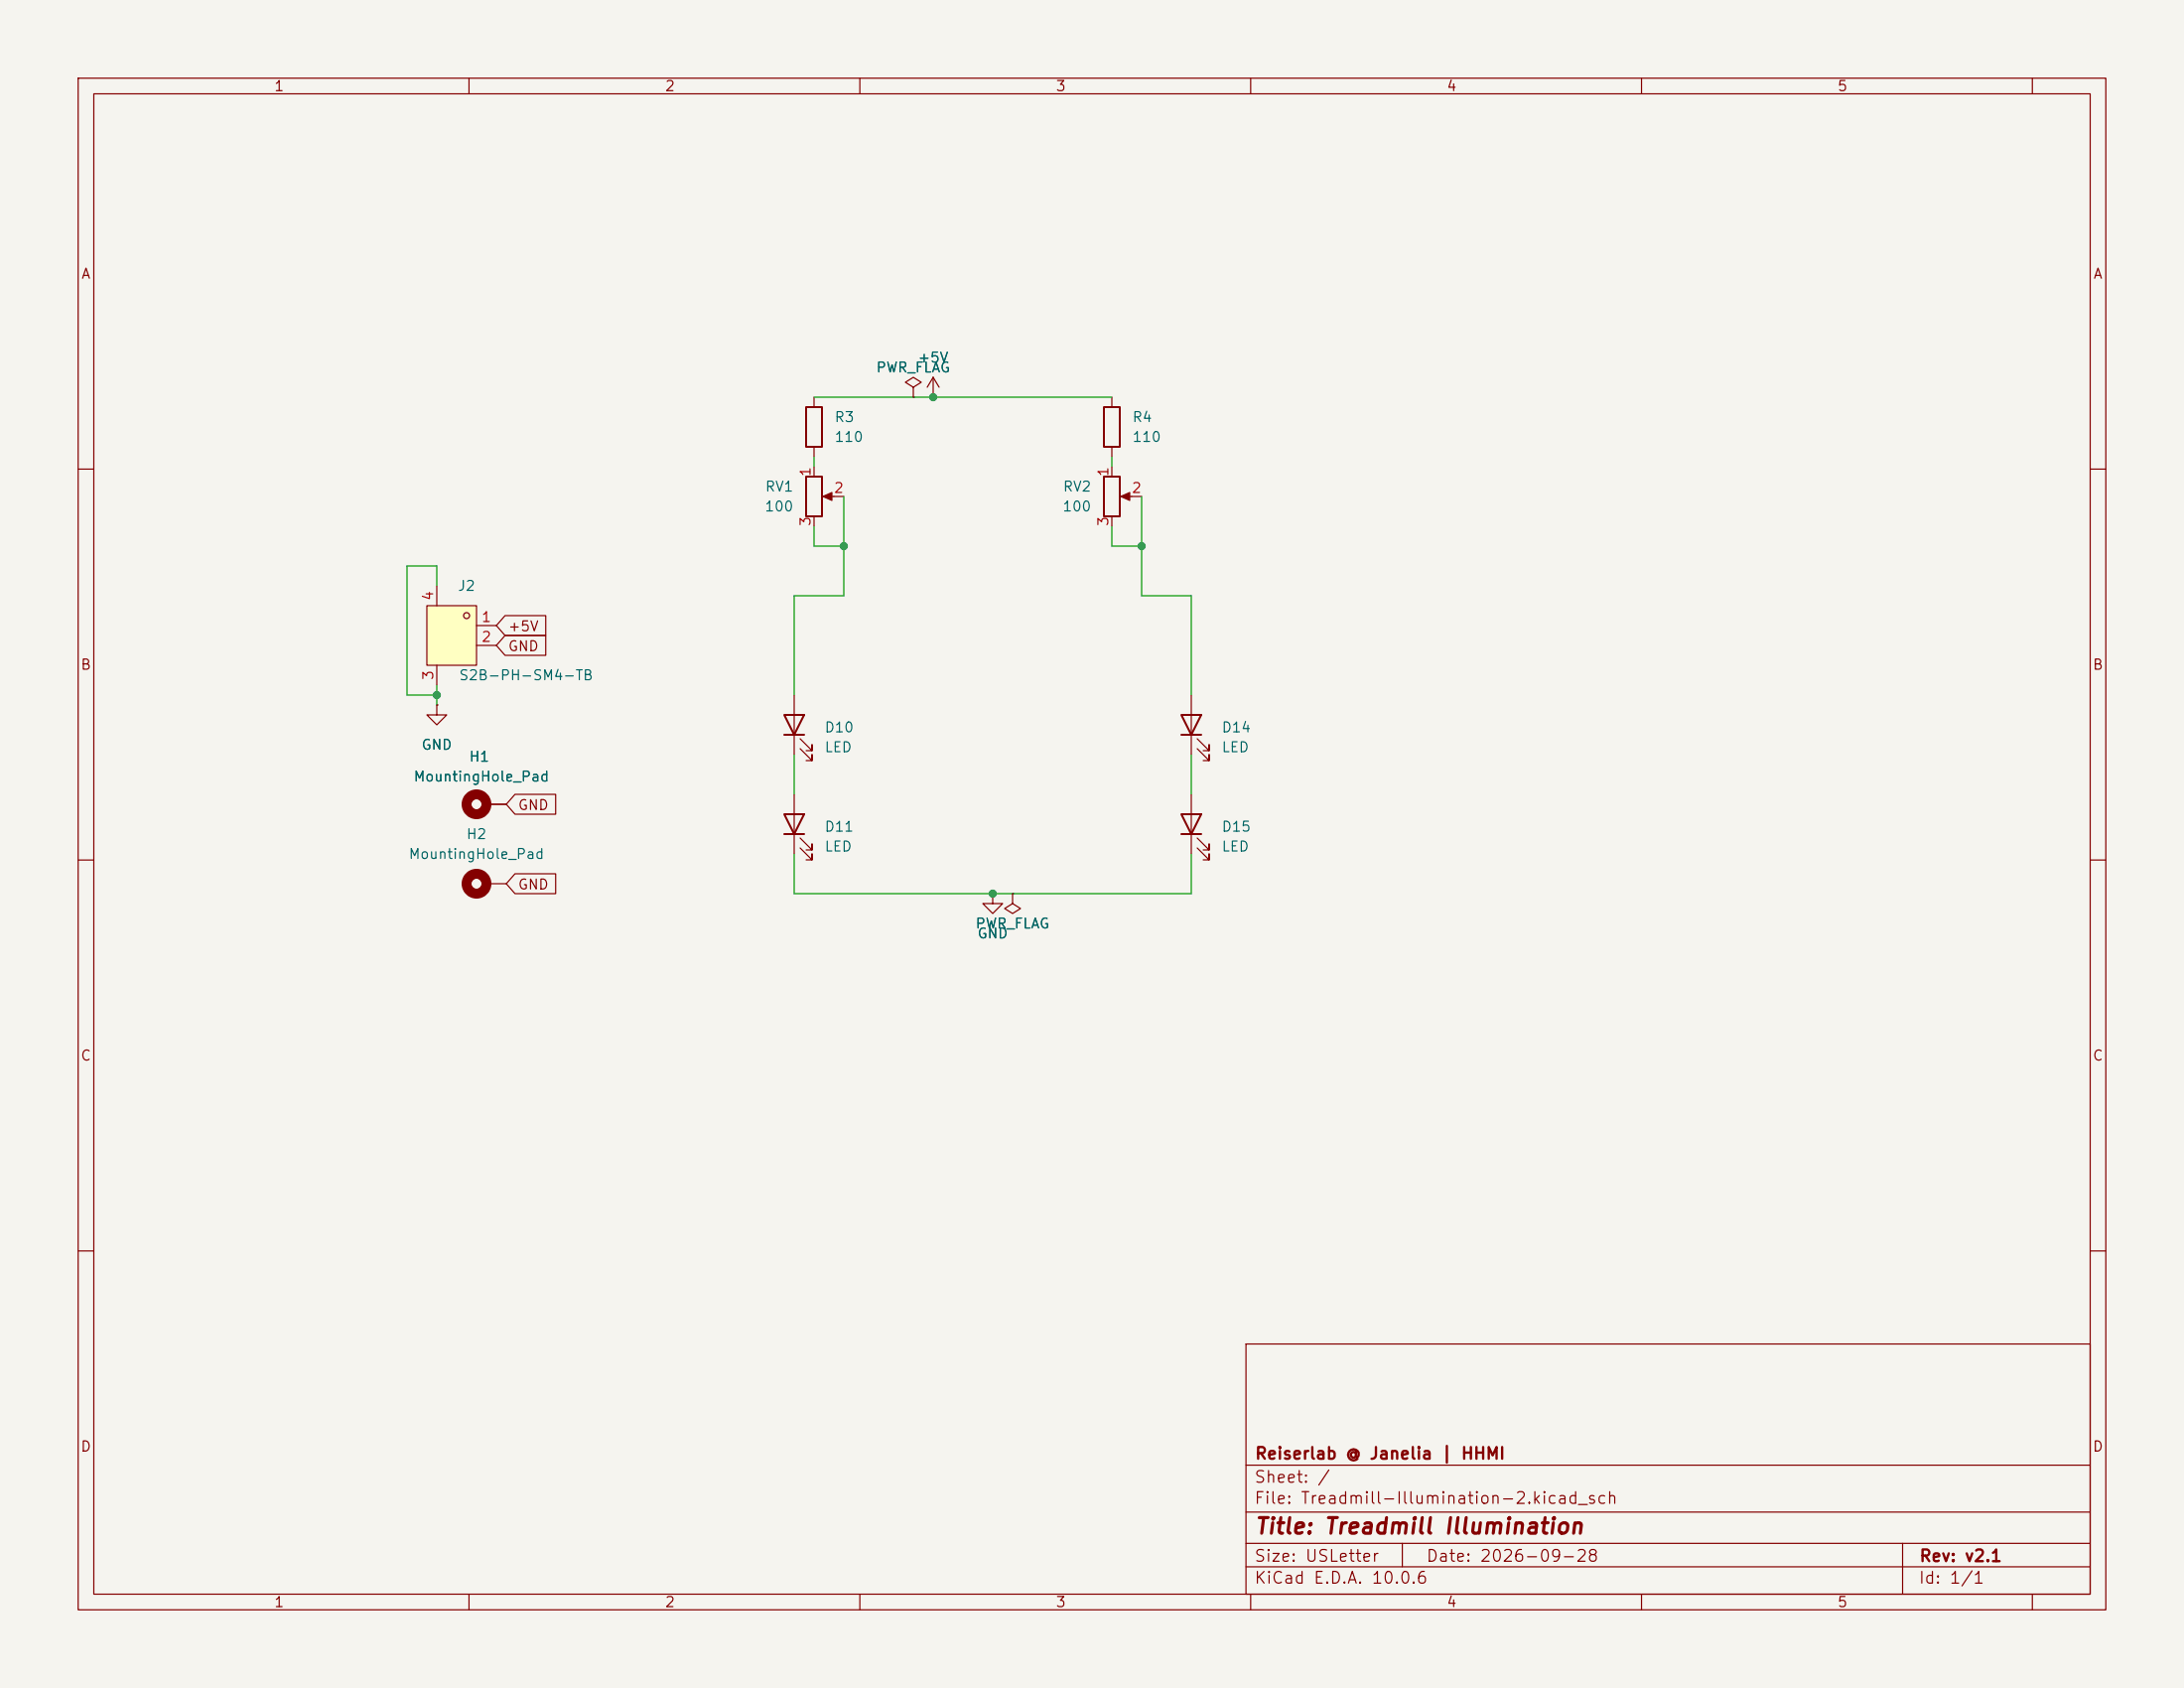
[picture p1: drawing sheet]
(kicad_sch
 (version 20260306)
 (generator "eeschema")
 (generator_version "10.0")
 (paper "USLetter")
 (title_block
  (title "Treadmill Illumination")
  (date "2026-09-28")
  (rev "v2.1")
  (company "Reiserlab @ Janelia | HHMI"))
 (lib_symbols
  (symbol "Device:LED"
   (pin_numbers (hide yes))
   (pin_names
    (offset 1.016) (hide yes)) (exclude_from_sim no) (in_bom yes) (on_board yes)
   (in_pos_files yes)
   (duplicate_pin_numbers_are_jumpers no)
   (property "Reference" "D" (at 0 2.54 0) (show_name no) (do_not_autoplace no) (effects (font (size 1.27 1.27))))
   (property "Value" "LED" (at 0 -2.54 0) (show_name no) (do_not_autoplace no) (effects (font (size 1.27 1.27))))
   (property "Footprint" "" (at 0 0 0) (show_name no) (do_not_autoplace no) (hide yes) (effects (font (size 1.27 1.27))))
   (property "Datasheet" "" (at 0 0 0) (show_name no) (do_not_autoplace no) (hide yes) (effects (font (size 1.27 1.27))))
   (property "Description" "Light emitting diode" (at 0 0 0) (show_name no) (do_not_autoplace no) (hide yes) (effects (font (size 1.27 1.27))))
   (property "Sim.Pins" "1=K 2=A" (at 0 0 0) (show_name no) (do_not_autoplace no) (hide yes) (effects (font (size 1.27 1.27))))
   (symbol "LED_0_1"
    (polyline (pts (xy -3.048 -0.762) (xy -4.572 -2.286) (xy -3.81 -2.286) (xy -4.572 -2.286) (xy -4.572 -1.524)) (stroke (width 0) (type default)) (fill (type none)))
    (polyline (pts (xy -1.778 -0.762) (xy -3.302 -2.286) (xy -2.54 -2.286) (xy -3.302 -2.286) (xy -3.302 -1.524)) (stroke (width 0) (type default)) (fill (type none)))
    (polyline (pts (xy -1.27 0) (xy 1.27 0)) (stroke (width 0) (type default)) (fill (type none)))
    (polyline (pts (xy -1.27 -1.27) (xy -1.27 1.27)) (stroke (width 0.254) (type default)) (fill (type none)))
    (polyline (pts (xy 1.27 -1.27) (xy 1.27 1.27) (xy -1.27 0) (xy 1.27 -1.27)) (stroke (width 0.254) (type default)) (fill (type none))))
   (symbol "LED_1_1"
    (pin passive line (at -3.81 0 0) (length 2.54) (name "K" (effects (font (size 1.27 1.27)))) (number "1" (effects (font (size 1.27 1.27)))))
    (pin passive line (at 3.81 0 180) (length 2.54) (name "A" (effects (font (size 1.27 1.27)))) (number "2" (effects (font (size 1.27 1.27))))))
   (embedded_fonts no))
  (symbol "Device:R"
   (pin_numbers (hide yes))
   (pin_names
    (offset 0)) (exclude_from_sim no) (in_bom yes) (on_board yes)
   (in_pos_files yes)
   (duplicate_pin_numbers_are_jumpers no)
   (property "Reference" "R" (at 2.032 0 90) (show_name no) (do_not_autoplace no) (effects (font (size 1.27 1.27))))
   (property "Value" "R" (at 0 0 90) (show_name no) (do_not_autoplace no) (effects (font (size 1.27 1.27))))
   (property "Footprint" "" (at -1.778 0 90) (show_name no) (do_not_autoplace no) (hide yes) (effects (font (size 1.27 1.27))))
   (property "Datasheet" "" (at 0 0 0) (show_name no) (do_not_autoplace no) (hide yes) (effects (font (size 1.27 1.27))))
   (property "Description" "Resistor" (at 0 0 0) (show_name no) (do_not_autoplace no) (hide yes) (effects (font (size 1.27 1.27))))
   (symbol "R_0_1"
    (rectangle (start -1.016 -2.54) (end 1.016 2.54) (stroke (width 0.254) (type default)) (fill (type none))))
   (symbol "R_1_1"
    (pin passive line (at 0 3.81 270) (length 1.27) (name "" (effects (font (size 1.27 1.27)))) (number "1" (effects (font (size 1.27 1.27)))))
    (pin passive line (at 0 -3.81 90) (length 1.27) (name "" (effects (font (size 1.27 1.27)))) (number "2" (effects (font (size 1.27 1.27))))))
   (embedded_fonts no))
  (symbol "Device:R_Potentiometer"
   (pin_names
    (offset 1.016) (hide yes)) (exclude_from_sim no) (in_bom yes) (on_board yes)
   (in_pos_files yes)
   (duplicate_pin_numbers_are_jumpers no)
   (property "Reference" "RV" (at -4.445 0 90) (show_name no) (do_not_autoplace no) (effects (font (size 1.27 1.27))))
   (property "Value" "R_Potentiometer" (at -2.54 0 90) (show_name no) (do_not_autoplace no) (effects (font (size 1.27 1.27))))
   (property "Footprint" "" (at 0 0 0) (show_name no) (do_not_autoplace no) (hide yes) (effects (font (size 1.27 1.27))))
   (property "Datasheet" "" (at 0 0 0) (show_name no) (do_not_autoplace no) (hide yes) (effects (font (size 1.27 1.27))))
   (property "Description" "Potentiometer" (at 0 0 0) (show_name no) (do_not_autoplace no) (hide yes) (effects (font (size 1.27 1.27))))
   (property "Sim.Device" "R" (at 0 0 0) (show_name no) (do_not_autoplace no) (hide yes) (effects (font (size 1.27 1.27))))
   (property "Sim.Type" "POT" (at 0 0 0) (show_name no) (do_not_autoplace no) (hide yes) (effects (font (size 1.27 1.27))))
   (property "Sim.Pins" "1=r0 2=wiper 3=r1" (at 0 0 0) (show_name no) (do_not_autoplace no) (hide yes) (effects (font (size 1.27 1.27))))
   (symbol "R_Potentiometer_0_1"
    (rectangle (start 1.016 2.54) (end -1.016 -2.54) (stroke (width 0.254) (type default)) (fill (type none)))
    (polyline (pts (xy 1.143 0) (xy 2.286 0.508) (xy 2.286 -0.508) (xy 1.143 0)) (stroke (width 0) (type default)) (fill (type outline)))
    (polyline (pts (xy 2.54 0) (xy 1.524 0)) (stroke (width 0) (type default)) (fill (type none))))
   (symbol "R_Potentiometer_1_1"
    (pin passive line (at 0 3.81 270) (length 1.27) (name "1" (effects (font (size 1.27 1.27)))) (number "1" (effects (font (size 1.27 1.27)))))
    (pin passive line (at 3.81 0 180) (length 1.27) (name "2" (effects (font (size 1.27 1.27)))) (number "2" (effects (font (size 1.27 1.27)))))
    (pin passive line (at 0 -3.81 90) (length 1.27) (name "3" (effects (font (size 1.27 1.27)))) (number "3" (effects (font (size 1.27 1.27))))))
   (embedded_fonts no))
  (symbol "Mechanical:MountingHole_Pad"
   (pin_numbers (hide yes))
   (pin_names
    (offset 1.016) (hide yes)) (exclude_from_sim no) (in_bom no) (on_board yes)
   (in_pos_files yes)
   (duplicate_pin_numbers_are_jumpers no)
   (property "Reference" "H" (at 0 6.35 0) (show_name no) (do_not_autoplace no) (effects (font (size 1.27 1.27))))
   (property "Value" "MountingHole_Pad" (at 0 4.445 0) (show_name no) (do_not_autoplace no) (effects (font (size 1.27 1.27))))
   (property "Footprint" "" (at 0 0 0) (show_name no) (do_not_autoplace no) (hide yes) (effects (font (size 1.27 1.27))))
   (property "Datasheet" "" (at 0 0 0) (show_name no) (do_not_autoplace no) (hide yes) (effects (font (size 1.27 1.27))))
   (property "Description" "Mounting Hole with connection" (at 0 0 0) (show_name no) (do_not_autoplace no) (hide yes) (effects (font (size 1.27 1.27))))
   (symbol "MountingHole_Pad_0_1"
    (circle (center 0 1.27) (radius 1.27) (stroke (width 1.27) (type default)) (fill (type none))))
   (symbol "MountingHole_Pad_1_1"
    (pin input line (at 0 -2.54 90) (length 2.54) (name "1" (effects (font (size 1.27 1.27)))) (number "1" (effects (font (size 1.27 1.27))))))
   (embedded_fonts no))
  (symbol "connector-C295747:S2B-PH-SM4-TB"
   (pin_names
    (offset 1.016) (hide yes)) (exclude_from_sim no) (in_bom yes) (on_board yes)
   (in_pos_files yes)
   (duplicate_pin_numbers_are_jumpers no)
   (property "Reference" "J" (at 0 11.43 0) (show_name no) (do_not_autoplace no) (effects (font (size 1.27 1.27))))
   (property "Value" "S2B-PH-SM4-TB" (at 0 -11.43 0) (show_name no) (do_not_autoplace no) (effects (font (size 1.27 1.27))))
   (property "Footprint" "connector-C295747:CONN-SMD_P2.00_S2B-PH-SM4-TB-LF-SN" (at 0 -13.97 0) (show_name no) (do_not_autoplace no) (hide yes) (effects (font (size 1.27 1.27))))
   (property "Datasheet" "https://lcsc.com/product-detail/_JST-Sales-America_S2B-PH-SM4-TB-LF-SN_JST-Sales-America-S2B-PH-SM4-TB-LF-SN_C295747.html" (at 0 -16.51 0) (show_name no) (do_not_autoplace no) (hide yes) (effects (font (size 1.27 1.27))))
   (property "Description" "" (at 0 0 0) (show_name no) (do_not_autoplace no) (hide yes) (effects (font (size 1.27 1.27))))
   (property "Manufacturer" "JST" (at 0 -19.05 0) (show_name no) (do_not_autoplace no) (hide yes) (effects (font (size 1.27 1.27))))
   (property "MPN" "S2B-PH-SM4-TB(LF)(SN)" (at 0 -21.59 0) (show_name no) (do_not_autoplace no) (hide yes) (effects (font (size 1.27 1.27))))
   (property "LCSC" "C295747" (at 0 -24.13 0) (show_name no) (do_not_autoplace no) (hide yes) (effects (font (size 1.27 1.27))))
   (symbol "S2B-PH-SM4-TB_0_1"
    (rectangle (start -1.27 3.81) (end 5.08 -3.81) (stroke (width 0) (type default)) (fill (type background)))
    (circle (center 0 2.54) (radius 0.38) (stroke (width 0) (type default)) (fill (type none)))
    (pin passive line (at -3.81 1.27 0) (length 2.54) (name "1" (effects (font (size 1.27 1.27)))) (number "1" (effects (font (size 1.27 1.27)))))
    (pin passive line (at -3.81 -1.27 0) (length 2.54) (name "2" (effects (font (size 1.27 1.27)))) (number "2" (effects (font (size 1.27 1.27)))))
    (pin passive line (at 3.81 -6.35 90) (length 2.54) (name "3" (effects (font (size 1.27 1.27)))) (number "3" (effects (font (size 1.27 1.27)))))
    (pin passive line (at 3.81 6.35 270) (length 2.54) (name "4" (effects (font (size 1.27 1.27)))) (number "4" (effects (font (size 1.27 1.27))))))
   (embedded_fonts no))
  (symbol "power:+5V"
   (power global)
   (pin_numbers (hide yes))
   (pin_names
    (offset 0) (hide yes)) (exclude_from_sim no) (in_bom yes) (on_board yes)
   (in_pos_files yes)
   (duplicate_pin_numbers_are_jumpers no)
   (property "Reference" "#PWR" (at 0 -3.81 0) (show_name no) (do_not_autoplace no) (hide yes) (effects (font (size 1.27 1.27))))
   (property "Value" "+5V" (at 0 3.556 0) (show_name no) (do_not_autoplace no) (effects (font (size 1.27 1.27))))
   (property "Footprint" "" (at 0 0 0) (show_name no) (do_not_autoplace no) (hide yes) (effects (font (size 1.27 1.27))))
   (property "Datasheet" "" (at 0 0 0) (show_name no) (do_not_autoplace no) (hide yes) (effects (font (size 1.27 1.27))))
   (property "Description" "Power symbol creates a global label with name \"+5V\"" (at 0 0 0) (show_name no) (do_not_autoplace no) (hide yes) (effects (font (size 1.27 1.27))))
   (symbol "+5V_0_1"
    (polyline (pts (xy -0.762 1.27) (xy 0 2.54)) (stroke (width 0) (type default)) (fill (type none)))
    (polyline (pts (xy 0 2.54) (xy 0.762 1.27)) (stroke (width 0) (type default)) (fill (type none)))
    (polyline (pts (xy 0 0) (xy 0 2.54)) (stroke (width 0) (type default)) (fill (type none))))
   (symbol "+5V_1_1"
    (pin power_in line (at 0 0 90) (length 0) (name "" (effects (font (size 1.27 1.27)))) (number "1" (effects (font (size 1.27 1.27))))))
   (embedded_fonts no))
  (symbol "power:GND"
   (power global)
   (pin_numbers (hide yes))
   (pin_names
    (offset 0) (hide yes)) (exclude_from_sim no) (in_bom yes) (on_board yes)
   (in_pos_files yes)
   (duplicate_pin_numbers_are_jumpers no)
   (property "Reference" "#PWR" (at 0 -6.35 0) (show_name no) (do_not_autoplace no) (hide yes) (effects (font (size 1.27 1.27))))
   (property "Value" "GND" (at 0 -3.81 0) (show_name no) (do_not_autoplace no) (effects (font (size 1.27 1.27))))
   (property "Footprint" "" (at 0 0 0) (show_name no) (do_not_autoplace no) (hide yes) (effects (font (size 1.27 1.27))))
   (property "Datasheet" "" (at 0 0 0) (show_name no) (do_not_autoplace no) (hide yes) (effects (font (size 1.27 1.27))))
   (property "Description" "Power symbol creates a global label with name \"GND\" , ground" (at 0 0 0) (show_name no) (do_not_autoplace no) (hide yes) (effects (font (size 1.27 1.27))))
   (symbol "GND_0_1"
    (polyline (pts (xy 0 0) (xy 0 -1.27) (xy 1.27 -1.27) (xy 0 -2.54) (xy -1.27 -1.27) (xy 0 -1.27)) (stroke (width 0) (type default)) (fill (type none))))
   (symbol "GND_1_1"
    (pin power_in line (at 0 0 270) (length 0) (name "" (effects (font (size 1.27 1.27)))) (number "1" (effects (font (size 1.27 1.27))))))
   (embedded_fonts no))
  (symbol "power:PWR_FLAG"
   (power global)
   (pin_numbers (hide yes))
   (pin_names
    (offset 0) (hide yes)) (exclude_from_sim no) (in_bom yes) (on_board yes)
   (in_pos_files yes)
   (duplicate_pin_numbers_are_jumpers no)
   (property "Reference" "#FLG" (at 0 1.905 0) (show_name no) (do_not_autoplace no) (hide yes) (effects (font (size 1.27 1.27))))
   (property "Value" "PWR_FLAG" (at 0 3.81 0) (show_name no) (do_not_autoplace no) (effects (font (size 1.27 1.27))))
   (property "Footprint" "" (at 0 0 0) (show_name no) (do_not_autoplace no) (hide yes) (effects (font (size 1.27 1.27))))
   (property "Datasheet" "" (at 0 0 0) (show_name no) (do_not_autoplace no) (hide yes) (effects (font (size 1.27 1.27))))
   (property "Description" "Special symbol for telling ERC where power comes from" (at 0 0 0) (show_name no) (do_not_autoplace no) (hide yes) (effects (font (size 1.27 1.27))))
   (symbol "PWR_FLAG_0_0"
    (pin power_out line (at 0 0 90) (length 0) (name "" (effects (font (size 1.27 1.27)))) (number "1" (effects (font (size 1.27 1.27))))))
   (symbol "PWR_FLAG_0_1"
    (polyline (pts (xy 0 0) (xy 0 1.27) (xy -1.016 1.905) (xy 0 2.54) (xy 1.016 1.905) (xy 0 1.27)) (stroke (width 0) (type default)) (fill (type none))))
   (embedded_fonts no)))
 (junction
  (at 127 114.3)
  (diameter 0)
  (color 0 0 0 0))
 (junction
  (at 55.88 88.9)
  (diameter 0)
  (color 0 0 0 0))
 (junction
  (at 146.05 69.85)
  (diameter 0)
  (color 0 0 0 0))
 (junction
  (at 107.95 69.85)
  (diameter 0)
  (color 0 0 0 0))
 (junction
  (at 119.38 50.8)
  (diameter 0)
  (color 0 0 0 0))
 (wire
  (pts (xy 101.6 96.52) (xy 101.6 101.6))
  (stroke (width 0) (type default)))
 (wire
  (pts (xy 107.95 76.2) (xy 101.6 76.2))
  (stroke (width 0) (type default)))
 (wire
  (pts (xy 107.95 63.5) (xy 107.95 76.2))
  (stroke (width 0) (type default)))
 (wire
  (pts (xy 101.6 109.22) (xy 101.6 114.3))
  (stroke (width 0) (type default)))
 (wire
  (pts (xy 127 114.3) (xy 129.54 114.3))
  (stroke (width 0) (type default)))
 (wire
  (pts (xy 116.84 50.8) (xy 119.38 50.8))
  (stroke (width 0) (type default)))
 (wire
  (pts (xy 119.38 50.8) (xy 142.24 50.8))
  (stroke (width 0) (type default)))
 (wire
  (pts (xy 146.05 63.5) (xy 146.05 76.2))
  (stroke (width 0) (type default)))
 (wire
  (pts (xy 104.14 69.85) (xy 107.95 69.85))
  (stroke (width 0) (type default)))
 (wire
  (pts (xy 101.6 76.2) (xy 101.6 88.9))
  (stroke (width 0) (type default)))
 (wire
  (pts (xy 55.88 87.63) (xy 55.88 90.17))
  (stroke (width 0) (type default)))
 (wire
  (pts (xy 142.24 67.31) (xy 142.24 69.85))
  (stroke (width 0) (type default)))
 (wire
  (pts (xy 101.6 114.3) (xy 127 114.3))
  (stroke (width 0) (type default)))
 (wire
  (pts (xy 52.07 88.9) (xy 55.88 88.9))
  (stroke (width 0) (type default)))
 (wire
  (pts (xy 142.24 58.42) (xy 142.24 59.69))
  (stroke (width 0) (type default)))
 (wire
  (pts (xy 152.4 109.22) (xy 152.4 114.3))
  (stroke (width 0) (type default)))
 (wire
  (pts (xy 142.24 69.85) (xy 146.05 69.85))
  (stroke (width 0) (type default)))
 (wire
  (pts (xy 152.4 96.52) (xy 152.4 101.6))
  (stroke (width 0) (type default)))
 (wire
  (pts (xy 152.4 76.2) (xy 152.4 88.9))
  (stroke (width 0) (type default)))
 (wire
  (pts (xy 104.14 50.8) (xy 116.84 50.8))
  (stroke (width 0) (type default)))
 (wire
  (pts (xy 55.88 72.39) (xy 52.07 72.39))
  (stroke (width 0) (type default)))
 (wire
  (pts (xy 52.07 72.39) (xy 52.07 88.9))
  (stroke (width 0) (type default)))
 (wire
  (pts (xy 55.88 74.93) (xy 55.88 72.39))
  (stroke (width 0) (type default)))
 (wire
  (pts (xy 104.14 67.31) (xy 104.14 69.85))
  (stroke (width 0) (type default)))
 (wire
  (pts (xy 104.14 58.42) (xy 104.14 59.69))
  (stroke (width 0) (type default)))
 (wire
  (pts (xy 129.54 114.3) (xy 152.4 114.3))
  (stroke (width 0) (type default)))
 (wire
  (pts (xy 146.05 76.2) (xy 152.4 76.2))
  (stroke (width 0) (type default)))
 (global_label "+5V"
  (shape input)
  (at 63.5 80.01 0)
  (fields_autoplaced yes)
  (effects (font (size 1.27 1.27)) (justify left))
  (property "Intersheetrefs" "${INTERSHEET_REFS}" (at 70.3557 80.01 0) (hide yes) (show_name no) (do_not_autoplace no) (effects (font (size 1.27 1.27)) (justify left))))
 (global_label "GND"
  (shape input)
  (at 64.77 113.03 0)
  (fields_autoplaced yes)
  (effects (font (size 1.27 1.27)) (justify left))
  (property "Intersheetrefs" "${INTERSHEET_REFS}" (at 71.6257 113.03 0) (hide yes) (show_name no) (do_not_autoplace no) (effects (font (size 1.27 1.27)) (justify left))))
 (global_label "GND"
  (shape input)
  (at 64.77 102.87 0)
  (fields_autoplaced yes)
  (effects (font (size 1.27 1.27)) (justify left))
  (property "Intersheetrefs" "${INTERSHEET_REFS}" (at 71.6257 102.87 0) (hide yes) (show_name no) (do_not_autoplace no) (effects (font (size 1.27 1.27)) (justify left))))
 (global_label "GND"
  (shape input)
  (at 63.5 82.55 0)
  (fields_autoplaced yes)
  (effects (font (size 1.27 1.27)) (justify left))
  (property "Intersheetrefs" "${INTERSHEET_REFS}" (at 70.3557 82.55 0) (hide yes) (show_name no) (do_not_autoplace no) (effects (font (size 1.27 1.27)) (justify left))))
 (symbol
  (lib_id "power:+5V")
  (at 119.38 50.8 0)
  (unit 1)
  (body_style 1)
  (exclude_from_sim no)
  (in_bom yes)
  (on_board yes)
  (in_pos_files yes)
  (dnp no)
  (fields_autoplaced yes)
  (property "Reference" "#PWR03" (at 119.38 54.61 0) (hide yes) (show_name no) (do_not_autoplace no) (effects (font (size 1.27 1.27))))
  (property "Value" "+5V" (at 119.38 45.72 0) (show_name no) (do_not_autoplace no) (effects (font (size 1.27 1.27))))
  (property "Footprint" "" (at 119.38 50.8 0) (hide yes) (show_name no) (do_not_autoplace no) (effects (font (size 1.27 1.27))))
  (property "Datasheet" "" (at 119.38 50.8 0) (hide yes) (show_name no) (do_not_autoplace no) (effects (font (size 1.27 1.27))))
  (property "Description" "Power symbol creates a global label with name \"+5V\"" (at 119.38 50.8 0) (hide yes) (show_name no) (do_not_autoplace no) (effects (font (size 1.27 1.27))))
  (pin "1"))
 (symbol
  (lib_id "power:GND")
  (at 127 114.3 0)
  (unit 1)
  (body_style 1)
  (exclude_from_sim no)
  (in_bom yes)
  (on_board yes)
  (in_pos_files yes)
  (dnp no)
  (fields_autoplaced yes)
  (property "Reference" "#PWR01" (at 127 120.65 0) (hide yes) (show_name no) (do_not_autoplace no) (effects (font (size 1.27 1.27))))
  (property "Value" "GND" (at 127 119.38 0) (show_name no) (do_not_autoplace no) (effects (font (size 1.27 1.27))))
  (property "Footprint" "" (at 127 114.3 0) (hide yes) (show_name no) (do_not_autoplace no) (effects (font (size 1.27 1.27))))
  (property "Datasheet" "" (at 127 114.3 0) (hide yes) (show_name no) (do_not_autoplace no) (effects (font (size 1.27 1.27))))
  (property "Description" "Power symbol creates a global label with name \"GND\" , ground" (at 127 114.3 0) (hide yes) (show_name no) (do_not_autoplace no) (effects (font (size 1.27 1.27))))
  (pin "1"))
 (symbol
  (lib_id "Device:R")
  (at 104.14 54.61 0)
  (unit 1)
  (body_style 1)
  (exclude_from_sim no)
  (in_bom yes)
  (on_board yes)
  (in_pos_files yes)
  (dnp no)
  (fields_autoplaced yes)
  (property "Reference" "R3" (at 106.68 53.3399 0) (show_name no) (do_not_autoplace no) (effects (font (size 1.27 1.27)) (justify left)))
  (property "Value" "110" (at 106.68 55.8799 0) (show_name no) (do_not_autoplace no) (effects (font (size 1.27 1.27)) (justify left)))
  (property "Footprint" "Resistor_SMD:R_1206_3216Metric_Pad1.30x1.75mm_HandSolder" (at 102.362 54.61 90) (hide yes) (show_name no) (do_not_autoplace no) (effects (font (size 1.27 1.27))))
  (property "Datasheet" "" (at 104.14 54.61 0) (hide yes) (show_name no) (do_not_autoplace no) (effects (font (size 1.27 1.27))))
  (property "Description" "Resistor" (at 104.14 54.61 0) (hide yes) (show_name no) (do_not_autoplace no) (effects (font (size 1.27 1.27))))
  (property "LCSC" "C2933579" (at 104.14 54.61 0) (hide yes) (show_name no) (do_not_autoplace no) (effects (font (size 1.27 1.27))))
  (pin "2")
  (pin "1"))
 (symbol
  (lib_id "connector-C295747:S2B-PH-SM4-TB")
  (at 59.69 81.28 0)
  (mirror y)
  (unit 1)
  (body_style 1)
  (exclude_from_sim no)
  (in_bom yes)
  (on_board yes)
  (in_pos_files yes)
  (dnp no)
  (property "Reference" "J2" (at 59.69 74.93 0) (show_name no) (do_not_autoplace no) (effects (font (size 1.27 1.27))))
  (property "Value" "S2B-PH-SM4-TB" (at 67.31 86.36 0) (show_name no) (do_not_autoplace no) (effects (font (size 1.27 1.27))))
  (property "Footprint" "connector-C295747:CONN-SMD_P2.00_S2B-PH-SM4-TB-LF-SN" (at 59.69 81.28 0) (hide yes) (show_name no) (do_not_autoplace no) (effects (font (size 1.27 1.27))))
  (property "Datasheet" "https://lcsc.com/product-detail/_JST-Sales-America_S2B-PH-SM4-TB-LF-SN_JST-Sales-America-S2B-PH-SM4-TB-LF-SN_C295747.html" (at 59.69 81.28 0) (hide yes) (show_name no) (do_not_autoplace no) (effects (font (size 1.27 1.27))))
  (property "Description" "" (at 59.69 81.28 0) (hide yes) (show_name no) (do_not_autoplace no) (effects (font (size 1.27 1.27))))
  (property "Manufacturer" "JST" (at 59.69 81.28 0) (hide yes) (show_name no) (do_not_autoplace no) (effects (font (size 1.27 1.27))))
  (property "MPN" "S2B-PH-SM4-TB(LF)(SN)" (at 59.69 81.28 0) (hide yes) (show_name no) (do_not_autoplace no) (effects (font (size 1.27 1.27))))
  (property "LCSC" "C295747" (at 59.69 81.28 0) (hide yes) (show_name no) (do_not_autoplace no) (effects (font (size 1.27 1.27))))
  (pin "1")
  (pin "2")
  (pin "3")
  (pin "4"))
 (symbol
  (lib_id "Mechanical:MountingHole_Pad")
  (at 62.23 113.03 90)
  (unit 1)
  (body_style 1)
  (exclude_from_sim no)
  (in_bom no)
  (on_board yes)
  (in_pos_files yes)
  (dnp yes)
  (fields_autoplaced yes)
  (property "Reference" "H2" (at 60.96 106.68 90) (show_name no) (do_not_autoplace no) (effects (font (size 1.27 1.27))))
  (property "Value" "MountingHole_Pad" (at 60.96 109.22 90) (show_name no) (do_not_autoplace no) (effects (font (size 1.27 1.27))))
  (property "Footprint" "MountingHole:MountingHole_2.2mm_M2_Pad" (at 62.23 113.03 0) (hide yes) (show_name no) (do_not_autoplace no) (effects (font (size 1.27 1.27))))
  (property "Datasheet" "" (at 62.23 113.03 0) (hide yes) (show_name no) (do_not_autoplace no) (effects (font (size 1.27 1.27))))
  (property "Description" "Mounting Hole with connection" (at 62.23 113.03 0) (hide yes) (show_name no) (do_not_autoplace no) (effects (font (size 1.27 1.27))))
  (pin "1"))
 (symbol
  (lib_id "Device:R")
  (at 142.24 54.61 0)
  (unit 1)
  (body_style 1)
  (exclude_from_sim no)
  (in_bom yes)
  (on_board yes)
  (in_pos_files yes)
  (dnp no)
  (fields_autoplaced yes)
  (property "Reference" "R4" (at 144.78 53.3399 0) (show_name no) (do_not_autoplace no) (effects (font (size 1.27 1.27)) (justify left)))
  (property "Value" "110" (at 144.78 55.8799 0) (show_name no) (do_not_autoplace no) (effects (font (size 1.27 1.27)) (justify left)))
  (property "Footprint" "Resistor_SMD:R_1206_3216Metric_Pad1.30x1.75mm_HandSolder" (at 140.462 54.61 90) (hide yes) (show_name no) (do_not_autoplace no) (effects (font (size 1.27 1.27))))
  (property "Datasheet" "" (at 142.24 54.61 0) (hide yes) (show_name no) (do_not_autoplace no) (effects (font (size 1.27 1.27))))
  (property "Description" "Resistor" (at 142.24 54.61 0) (hide yes) (show_name no) (do_not_autoplace no) (effects (font (size 1.27 1.27))))
  (property "LCSC" "C2933579" (at 142.24 54.61 0) (hide yes) (show_name no) (do_not_autoplace no) (effects (font (size 1.27 1.27))))
  (pin "1")
  (pin "2"))
 (symbol
  (lib_id "power:GND")
  (at 55.88 90.17 0)
  (unit 1)
  (body_style 1)
  (exclude_from_sim no)
  (in_bom yes)
  (on_board yes)
  (in_pos_files yes)
  (dnp no)
  (fields_autoplaced yes)
  (property "Reference" "#PWR02" (at 55.88 96.52 0) (hide yes) (show_name no) (do_not_autoplace no) (effects (font (size 1.27 1.27))))
  (property "Value" "GND" (at 55.88 95.25 0) (show_name no) (do_not_autoplace no) (effects (font (size 1.27 1.27))))
  (property "Footprint" "" (at 55.88 90.17 0) (hide yes) (show_name no) (do_not_autoplace no) (effects (font (size 1.27 1.27))))
  (property "Datasheet" "" (at 55.88 90.17 0) (hide yes) (show_name no) (do_not_autoplace no) (effects (font (size 1.27 1.27))))
  (property "Description" "Power symbol creates a global label with name \"GND\" , ground" (at 55.88 90.17 0) (hide yes) (show_name no) (do_not_autoplace no) (effects (font (size 1.27 1.27))))
  (pin "1"))
 (symbol
  (lib_id "Device:R_Potentiometer")
  (at 142.24 63.5 0)
  (unit 1)
  (body_style 1)
  (exclude_from_sim no)
  (in_bom yes)
  (on_board yes)
  (in_pos_files yes)
  (dnp no)
  (fields_autoplaced yes)
  (property "Reference" "RV2" (at 139.7 62.2299 0) (show_name no) (do_not_autoplace no) (effects (font (size 1.27 1.27)) (justify right)))
  (property "Value" "100" (at 139.7 64.7699 0) (show_name no) (do_not_autoplace no) (effects (font (size 1.27 1.27)) (justify right)))
  (property "Footprint" "potentiometer-C48997897:C48997897" (at 142.24 63.5 0) (hide yes) (show_name no) (do_not_autoplace no) (effects (font (size 1.27 1.27))))
  (property "Datasheet" "" (at 142.24 63.5 0) (hide yes) (show_name no) (do_not_autoplace no) (effects (font (size 1.27 1.27))))
  (property "Description" "Potentiometer" (at 142.24 63.5 0) (hide yes) (show_name no) (do_not_autoplace no) (effects (font (size 1.27 1.27))))
  (property "Sim.Device" "R" (at 142.24 63.5 0) (hide yes) (show_name no) (do_not_autoplace no) (effects (font (size 1.27 1.27))))
  (property "Sim.Type" "POT" (at 142.24 63.5 0) (hide yes) (show_name no) (do_not_autoplace no) (effects (font (size 1.27 1.27))))
  (property "Sim.Pins" "1=r0 2=wiper 3=r1" (at 142.24 63.5 0) (hide yes) (show_name no) (do_not_autoplace no) (effects (font (size 1.27 1.27))))
  (property "LCSC" "C52033642" (at 142.24 63.5 0) (hide yes) (show_name no) (do_not_autoplace no) (effects (font (size 1.27 1.27))))
  (pin "3")
  (pin "2")
  (pin "1"))
 (symbol
  (lib_id "Device:LED")
  (at 152.4 105.41 90)
  (unit 1)
  (body_style 1)
  (exclude_from_sim no)
  (in_bom yes)
  (on_board yes)
  (in_pos_files yes)
  (dnp no)
  (fields_autoplaced yes)
  (property "Reference" "D15" (at 156.21 105.7274 90) (show_name no) (do_not_autoplace no) (effects (font (size 1.27 1.27)) (justify right)))
  (property "Value" "LED" (at 156.21 108.2674 90) (show_name no) (do_not_autoplace no) (effects (font (size 1.27 1.27)) (justify right)))
  (property "Footprint" "LED_SMD:LED_1206_3216Metric_Pad1.42x1.75mm_HandSolder" (at 152.4 105.41 0) (hide yes) (show_name no) (do_not_autoplace no) (effects (font (size 1.27 1.27))))
  (property "Datasheet" "" (at 152.4 105.41 0) (hide yes) (show_name no) (do_not_autoplace no) (effects (font (size 1.27 1.27))))
  (property "Description" "Light emitting diode" (at 152.4 105.41 0) (hide yes) (show_name no) (do_not_autoplace no) (effects (font (size 1.27 1.27))))
  (property "Sim.Pins" "1=K 2=A" (at 152.4 105.41 0) (hide yes) (show_name no) (do_not_autoplace no) (effects (font (size 1.27 1.27))))
  (property "Digikey" "" (at 152.4 105.41 90) (hide yes) (show_name no) (do_not_autoplace no) (effects (font (size 1.27 1.27))))
  (property "LCSC" "C965891" (at 152.4 105.41 90) (hide yes) (show_name no) (do_not_autoplace no) (effects (font (size 1.27 1.27))))
  (pin "1")
  (pin "2"))
 (symbol
  (lib_id "power:PWR_FLAG")
  (at 116.84 50.8 0)
  (unit 1)
  (body_style 1)
  (exclude_from_sim no)
  (in_bom yes)
  (on_board yes)
  (in_pos_files yes)
  (dnp no)
  (property "Reference" "#FLG01" (at 116.84 48.895 0) (hide yes) (show_name no) (do_not_autoplace no) (effects (font (size 1.27 1.27))))
  (property "Value" "PWR_FLAG" (at 116.84 46.99 0) (show_name no) (do_not_autoplace no) (effects (font (size 1.27 1.27))))
  (property "Footprint" "" (at 116.84 50.8 0) (hide yes) (show_name no) (do_not_autoplace no) (effects (font (size 1.27 1.27))))
  (property "Datasheet" "" (at 116.84 50.8 0) (hide yes) (show_name no) (do_not_autoplace no) (effects (font (size 1.27 1.27))))
  (property "Description" "Special symbol for telling ERC where power comes from" (at 116.84 50.8 0) (hide yes) (show_name no) (do_not_autoplace no) (effects (font (size 1.27 1.27))))
  (pin "1"))
 (symbol
  (lib_id "Device:LED")
  (at 101.6 92.71 90)
  (unit 1)
  (body_style 1)
  (exclude_from_sim no)
  (in_bom yes)
  (on_board yes)
  (in_pos_files yes)
  (dnp no)
  (fields_autoplaced yes)
  (property "Reference" "D10" (at 105.41 93.0274 90) (show_name no) (do_not_autoplace no) (effects (font (size 1.27 1.27)) (justify right)))
  (property "Value" "LED" (at 105.41 95.5674 90) (show_name no) (do_not_autoplace no) (effects (font (size 1.27 1.27)) (justify right)))
  (property "Footprint" "LED_SMD:LED_1206_3216Metric_Pad1.42x1.75mm_HandSolder" (at 101.6 92.71 0) (hide yes) (show_name no) (do_not_autoplace no) (effects (font (size 1.27 1.27))))
  (property "Datasheet" "" (at 101.6 92.71 0) (hide yes) (show_name no) (do_not_autoplace no) (effects (font (size 1.27 1.27))))
  (property "Description" "Light emitting diode" (at 101.6 92.71 0) (hide yes) (show_name no) (do_not_autoplace no) (effects (font (size 1.27 1.27))))
  (property "Sim.Pins" "1=K 2=A" (at 101.6 92.71 0) (hide yes) (show_name no) (do_not_autoplace no) (effects (font (size 1.27 1.27))))
  (property "Digikey" "" (at 101.6 92.71 90) (hide yes) (show_name no) (do_not_autoplace no) (effects (font (size 1.27 1.27))))
  (property "LCSC" "C965891" (at 101.6 92.71 90) (hide yes) (show_name no) (do_not_autoplace no) (effects (font (size 1.27 1.27))))
  (pin "1")
  (pin "2"))
 (symbol
  (lib_id "Mechanical:MountingHole_Pad")
  (at 62.23 102.87 90)
  (unit 1)
  (body_style 1)
  (exclude_from_sim no)
  (in_bom no)
  (on_board yes)
  (in_pos_files yes)
  (dnp yes)
  (property "Reference" "H1" (at 59.944 96.774 90) (show_name no) (do_not_autoplace no) (effects (font (size 1.27 1.27)) (justify right)))
  (property "Value" "MountingHole_Pad" (at 52.832 99.314 90) (show_name no) (do_not_autoplace no) (effects (font (size 1.27 1.27)) (justify right)))
  (property "Footprint" "MountingHole:MountingHole_2.2mm_M2_Pad" (at 62.23 102.87 0) (hide yes) (show_name no) (do_not_autoplace no) (effects (font (size 1.27 1.27))))
  (property "Datasheet" "" (at 62.23 102.87 0) (hide yes) (show_name no) (do_not_autoplace no) (effects (font (size 1.27 1.27))))
  (property "Description" "Mounting Hole with connection" (at 62.23 102.87 0) (hide yes) (show_name no) (do_not_autoplace no) (effects (font (size 1.27 1.27))))
  (pin "1"))
 (symbol
  (lib_id "Device:LED")
  (at 101.6 105.41 90)
  (unit 1)
  (body_style 1)
  (exclude_from_sim no)
  (in_bom yes)
  (on_board yes)
  (in_pos_files yes)
  (dnp no)
  (fields_autoplaced yes)
  (property "Reference" "D11" (at 105.41 105.7274 90) (show_name no) (do_not_autoplace no) (effects (font (size 1.27 1.27)) (justify right)))
  (property "Value" "LED" (at 105.41 108.2674 90) (show_name no) (do_not_autoplace no) (effects (font (size 1.27 1.27)) (justify right)))
  (property "Footprint" "LED_SMD:LED_1206_3216Metric_Pad1.42x1.75mm_HandSolder" (at 101.6 105.41 0) (hide yes) (show_name no) (do_not_autoplace no) (effects (font (size 1.27 1.27))))
  (property "Datasheet" "" (at 101.6 105.41 0) (hide yes) (show_name no) (do_not_autoplace no) (effects (font (size 1.27 1.27))))
  (property "Description" "Light emitting diode" (at 101.6 105.41 0) (hide yes) (show_name no) (do_not_autoplace no) (effects (font (size 1.27 1.27))))
  (property "Sim.Pins" "1=K 2=A" (at 101.6 105.41 0) (hide yes) (show_name no) (do_not_autoplace no) (effects (font (size 1.27 1.27))))
  (property "Digikey" "" (at 101.6 105.41 90) (hide yes) (show_name no) (do_not_autoplace no) (effects (font (size 1.27 1.27))))
  (property "LCSC" "C965891" (at 101.6 105.41 90) (hide yes) (show_name no) (do_not_autoplace no) (effects (font (size 1.27 1.27))))
  (pin "1")
  (pin "2"))
 (symbol
  (lib_id "Device:LED")
  (at 152.4 92.71 90)
  (unit 1)
  (body_style 1)
  (exclude_from_sim no)
  (in_bom yes)
  (on_board yes)
  (in_pos_files yes)
  (dnp no)
  (fields_autoplaced yes)
  (property "Reference" "D14" (at 156.21 93.0274 90) (show_name no) (do_not_autoplace no) (effects (font (size 1.27 1.27)) (justify right)))
  (property "Value" "LED" (at 156.21 95.5674 90) (show_name no) (do_not_autoplace no) (effects (font (size 1.27 1.27)) (justify right)))
  (property "Footprint" "LED_SMD:LED_1206_3216Metric_Pad1.42x1.75mm_HandSolder" (at 152.4 92.71 0) (hide yes) (show_name no) (do_not_autoplace no) (effects (font (size 1.27 1.27))))
  (property "Datasheet" "" (at 152.4 92.71 0) (hide yes) (show_name no) (do_not_autoplace no) (effects (font (size 1.27 1.27))))
  (property "Description" "Light emitting diode" (at 152.4 92.71 0) (hide yes) (show_name no) (do_not_autoplace no) (effects (font (size 1.27 1.27))))
  (property "Sim.Pins" "1=K 2=A" (at 152.4 92.71 0) (hide yes) (show_name no) (do_not_autoplace no) (effects (font (size 1.27 1.27))))
  (property "Digikey" "" (at 152.4 92.71 90) (hide yes) (show_name no) (do_not_autoplace no) (effects (font (size 1.27 1.27))))
  (property "LCSC" "C965891" (at 152.4 92.71 90) (hide yes) (show_name no) (do_not_autoplace no) (effects (font (size 1.27 1.27))))
  (pin "1")
  (pin "2"))
 (symbol
  (lib_id "power:PWR_FLAG")
  (at 129.54 114.3 180)
  (unit 1)
  (body_style 1)
  (exclude_from_sim no)
  (in_bom yes)
  (on_board yes)
  (in_pos_files yes)
  (dnp no)
  (property "Reference" "#FLG02" (at 129.54 112.395 0) (hide yes) (show_name no) (do_not_autoplace no) (effects (font (size 1.27 1.27))))
  (property "Value" "PWR_FLAG" (at 129.54 118.11 0) (show_name no) (do_not_autoplace no) (effects (font (size 1.27 1.27))))
  (property "Footprint" "" (at 129.54 114.3 0) (hide yes) (show_name no) (do_not_autoplace no) (effects (font (size 1.27 1.27))))
  (property "Datasheet" "" (at 129.54 114.3 0) (hide yes) (show_name no) (do_not_autoplace no) (effects (font (size 1.27 1.27))))
  (property "Description" "Special symbol for telling ERC where power comes from" (at 129.54 114.3 0) (hide yes) (show_name no) (do_not_autoplace no) (effects (font (size 1.27 1.27))))
  (pin "1"))
 (symbol
  (lib_id "Device:R_Potentiometer")
  (at 104.14 63.5 0)
  (unit 1)
  (body_style 1)
  (exclude_from_sim no)
  (in_bom yes)
  (on_board yes)
  (in_pos_files yes)
  (dnp no)
  (fields_autoplaced yes)
  (property "Reference" "RV1" (at 101.6 62.2299 0) (show_name no) (do_not_autoplace no) (effects (font (size 1.27 1.27)) (justify right)))
  (property "Value" "100" (at 101.6 64.7699 0) (show_name no) (do_not_autoplace no) (effects (font (size 1.27 1.27)) (justify right)))
  (property "Footprint" "potentiometer-C48997897:C48997897" (at 104.14 63.5 0) (hide yes) (show_name no) (do_not_autoplace no) (effects (font (size 1.27 1.27))))
  (property "Datasheet" "" (at 104.14 63.5 0) (hide yes) (show_name no) (do_not_autoplace no) (effects (font (size 1.27 1.27))))
  (property "Description" "Potentiometer" (at 104.14 63.5 0) (hide yes) (show_name no) (do_not_autoplace no) (effects (font (size 1.27 1.27))))
  (property "Sim.Device" "R" (at 104.14 63.5 0) (hide yes) (show_name no) (do_not_autoplace no) (effects (font (size 1.27 1.27))))
  (property "Sim.Type" "POT" (at 104.14 63.5 0) (hide yes) (show_name no) (do_not_autoplace no) (effects (font (size 1.27 1.27))))
  (property "Sim.Pins" "1=r0 2=wiper 3=r1" (at 104.14 63.5 0) (hide yes) (show_name no) (do_not_autoplace no) (effects (font (size 1.27 1.27))))
  (property "LCSC" "C52033642" (at 104.14 63.5 0) (hide yes) (show_name no) (do_not_autoplace no) (effects (font (size 1.27 1.27))))
  (pin "3")
  (pin "2")
  (pin "1"))
 (sheet_instances
  (path ""
   (page "1")))
 (embedded_fonts no))
